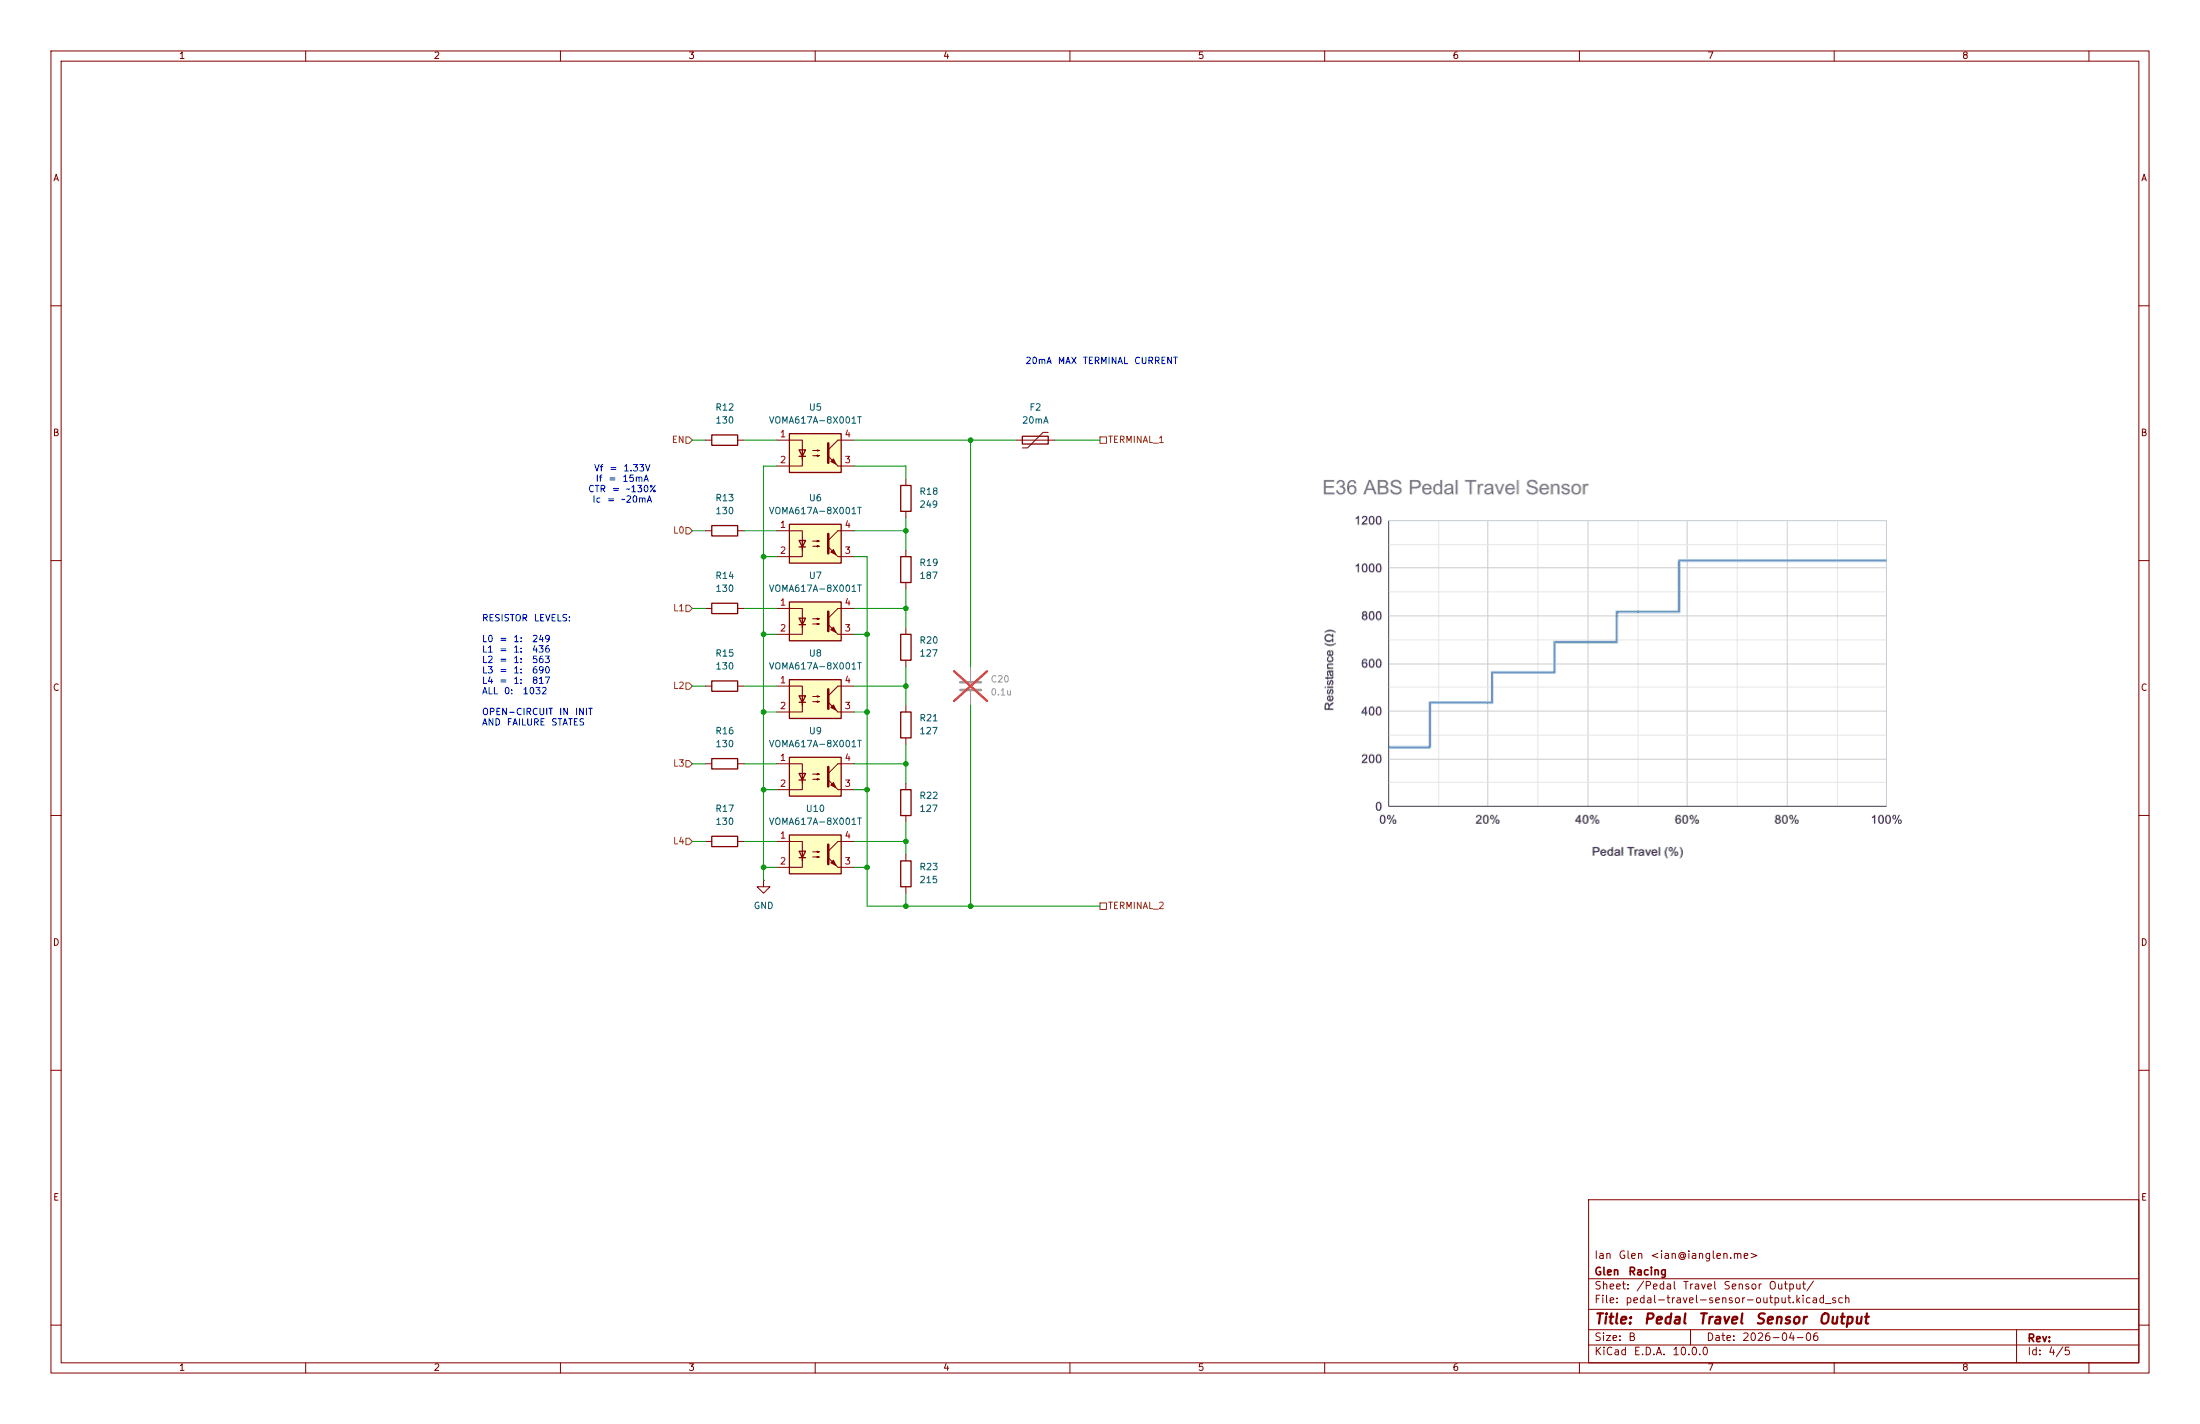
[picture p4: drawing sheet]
(kicad_sch
 (version 20260306)
 (generator "eeschema")
 (generator_version "10.0")
 (paper "B")
 (title_block
  (title "Pedal Travel Sensor Output")
  (date "2026-04-06")
  (company "Glen Racing")
  (comment 1 "Ian Glen <ian@ianglen.me>"))
 (lib_symbols
  (symbol "symbols:C"
   (pin_numbers (hide yes))
   (pin_names
    (offset 0.254)) (exclude_from_sim no) (in_bom yes) (on_board yes)
   (in_pos_files yes)
   (duplicate_pin_numbers_are_jumpers no)
   (property "Reference" "C" (at 0.635 2.54 0) (show_name no) (do_not_autoplace no) (effects (font (size 1.27 1.27)) (justify left)))
   (property "Value" "C" (at 0.635 -2.54 0) (show_name no) (do_not_autoplace no) (effects (font (size 1.27 1.27)) (justify left)))
   (property "Footprint" "" (at 0.9652 -3.81 0) (show_name no) (do_not_autoplace no) (hide yes) (effects (font (size 1.27 1.27))))
   (property "Datasheet" "" (at 0 0 0) (show_name no) (do_not_autoplace no) (hide yes) (effects (font (size 1.27 1.27))))
   (property "Description" "Unpolarized capacitor" (at 0 0 0) (show_name no) (do_not_autoplace no) (hide yes) (effects (font (size 1.27 1.27))))
   (symbol "C_0_1"
    (polyline (pts (xy -2.032 0.762) (xy 2.032 0.762)) (stroke (width 0.508) (type default)) (fill (type none)))
    (polyline (pts (xy -2.032 -0.762) (xy 2.032 -0.762)) (stroke (width 0.508) (type default)) (fill (type none))))
   (symbol "C_1_1"
    (pin passive line (at 0 3.81 270) (length 2.794) (name "" (effects (font (size 1.27 1.27)))) (number "1" (effects (font (size 1.27 1.27)))))
    (pin passive line (at 0 -3.81 90) (length 2.794) (name "" (effects (font (size 1.27 1.27)))) (number "2" (effects (font (size 1.27 1.27))))))
   (embedded_fonts no))
  (symbol "symbols:GND"
   (power global)
   (pin_numbers (hide yes))
   (pin_names
    (offset 0) (hide yes)) (exclude_from_sim no) (in_bom yes) (on_board yes)
   (in_pos_files yes)
   (duplicate_pin_numbers_are_jumpers no)
   (property "Reference" "#PWR" (at 0 -6.35 0) (show_name no) (do_not_autoplace no) (hide yes) (effects (font (size 1.27 1.27))))
   (property "Value" "GND" (at 0 -3.81 0) (show_name no) (do_not_autoplace no) (effects (font (size 1.27 1.27))))
   (property "Footprint" "" (at 0 0 0) (show_name no) (do_not_autoplace no) (hide yes) (effects (font (size 1.27 1.27))))
   (property "Datasheet" "" (at 0 0 0) (show_name no) (do_not_autoplace no) (hide yes) (effects (font (size 1.27 1.27))))
   (property "Description" "Power symbol creates a global label with name \"GND\" , ground" (at 0 0 0) (show_name no) (do_not_autoplace no) (hide yes) (effects (font (size 1.27 1.27))))
   (symbol "GND_0_1"
    (polyline (pts (xy 0 0) (xy 0 -1.27) (xy 1.27 -1.27) (xy 0 -2.54) (xy -1.27 -1.27) (xy 0 -1.27)) (stroke (width 0) (type default)) (fill (type none))))
   (symbol "GND_1_1"
    (pin power_in line (at 0 0 270) (length 0) (name "" (effects (font (size 1.27 1.27)))) (number "1" (effects (font (size 1.27 1.27))))))
   (embedded_fonts no))
  (symbol "symbols:Optocoupler_DC_PhotoNPN_AKEC" (exclude_from_sim no) (in_bom yes) (on_board yes)
   (in_pos_files yes)
   (duplicate_pin_numbers_are_jumpers no)
   (property "Reference" "U" (at -5.08 5.08 0) (show_name no) (do_not_autoplace no) (effects (font (size 1.27 1.27)) (justify left)))
   (property "Value" "Optocoupler_DC_PhotoNPN_AKEC" (at 0 5.08 0) (show_name no) (do_not_autoplace no) (effects (font (size 1.27 1.27)) (justify left)))
   (property "Footprint" "" (at -5.08 -5.08 0) (show_name no) (do_not_autoplace no) (hide yes) (effects (font (size 1.27 1.27)
    (italic yes)) (justify left)))
   (property "Datasheet" "" (at 0 0 0) (show_name no) (do_not_autoplace no) (hide yes) (effects (font (size 1.27 1.27)) (justify left)))
   (property "Description" "Generic DC optocoupler with NPN phototransistor output, pins order: anode/cathode/emitter/collector" (at 0 0 0) (show_name no) (do_not_autoplace no) (hide yes) (effects (font (size 1.27 1.27))))
   (symbol "Optocoupler_DC_PhotoNPN_AKEC_0_1"
    (rectangle (start -5.08 3.81) (end 5.08 -3.81) (stroke (width 0.254) (type default)) (fill (type background)))
    (polyline (pts (xy -5.08 2.54) (xy -2.54 2.54) (xy -2.54 -1.27) (xy -2.54 0.635)) (stroke (width 0) (type default)) (fill (type none)))
    (polyline (pts (xy -3.175 -0.635) (xy -1.905 -0.635)) (stroke (width 0.254) (type default)) (fill (type none)))
    (polyline (pts (xy -2.54 -0.635) (xy -2.54 -2.54) (xy -5.08 -2.54)) (stroke (width 0) (type default)) (fill (type none)))
    (polyline (pts (xy -2.54 -0.635) (xy -3.175 0.635) (xy -1.905 0.635) (xy -2.54 -0.635)) (stroke (width 0.254) (type default)) (fill (type none)))
    (polyline (pts (xy -0.508 0.508) (xy 0.762 0.508) (xy 0.381 0.381) (xy 0.381 0.635) (xy 0.762 0.508)) (stroke (width 0) (type default)) (fill (type none)))
    (polyline (pts (xy -0.508 -0.508) (xy 0.762 -0.508) (xy 0.381 -0.635) (xy 0.381 -0.381) (xy 0.762 -0.508)) (stroke (width 0) (type default)) (fill (type none)))
    (polyline (pts (xy 2.54 1.905) (xy 2.54 -1.905)) (stroke (width 0.508) (type default)) (fill (type none)))
    (polyline (pts (xy 2.54 0.635) (xy 4.445 2.54)) (stroke (width 0) (type default)) (fill (type none)))
    (polyline (pts (xy 3.048 -1.651) (xy 3.556 -1.143) (xy 4.064 -2.159) (xy 3.048 -1.651)) (stroke (width 0) (type default)) (fill (type outline)))
    (polyline (pts (xy 4.445 2.54) (xy 5.08 2.54)) (stroke (width 0) (type default)) (fill (type none)))
    (polyline (pts (xy 4.445 -2.54) (xy 2.54 -0.635)) (stroke (width 0) (type default)) (fill (type outline)))
    (polyline (pts (xy 4.445 -2.54) (xy 5.08 -2.54)) (stroke (width 0) (type default)) (fill (type none))))
   (symbol "Optocoupler_DC_PhotoNPN_AKEC_1_1"
    (pin passive line (at -7.62 2.54 0) (length 2.54) (name "" (effects (font (size 1.27 1.27)))) (number "1" (effects (font (size 1.27 1.27)))))
    (pin passive line (at -7.62 -2.54 0) (length 2.54) (name "" (effects (font (size 1.27 1.27)))) (number "2" (effects (font (size 1.27 1.27)))))
    (pin passive line (at 7.62 -2.54 180) (length 2.54) (name "" (effects (font (size 1.27 1.27)))) (number "3" (effects (font (size 1.27 1.27)))))
    (pin passive line (at 7.62 2.54 180) (length 2.54) (name "" (effects (font (size 1.27 1.27)))) (number "4" (effects (font (size 1.27 1.27))))))
   (embedded_fonts no))
  (symbol "symbols:Polyfuse"
   (pin_numbers (hide yes))
   (pin_names
    (offset 0)) (exclude_from_sim no) (in_bom yes) (on_board yes)
   (in_pos_files yes)
   (duplicate_pin_numbers_are_jumpers no)
   (property "Reference" "F" (at -2.54 0 90) (show_name no) (do_not_autoplace no) (effects (font (size 1.27 1.27))))
   (property "Value" "Polyfuse" (at 2.54 0 90) (show_name no) (do_not_autoplace no) (effects (font (size 1.27 1.27))))
   (property "Footprint" "" (at 1.27 -5.08 0) (show_name no) (do_not_autoplace no) (hide yes) (effects (font (size 1.27 1.27)) (justify left)))
   (property "Datasheet" "" (at 0 0 0) (show_name no) (do_not_autoplace no) (hide yes) (effects (font (size 1.27 1.27))))
   (property "Description" "Resettable fuse, polymeric positive temperature coefficient" (at 0 0 0) (show_name no) (do_not_autoplace no) (hide yes) (effects (font (size 1.27 1.27))))
   (symbol "Polyfuse_0_1"
    (polyline (pts (xy -1.524 2.54) (xy -1.524 1.524) (xy 1.524 -1.524) (xy 1.524 -2.54)) (stroke (width 0) (type default)) (fill (type none)))
    (rectangle (start -0.762 2.54) (end 0.762 -2.54) (stroke (width 0.254) (type default)) (fill (type none)))
    (polyline (pts (xy 0 2.54) (xy 0 -2.54)) (stroke (width 0) (type default)) (fill (type none))))
   (symbol "Polyfuse_1_1"
    (pin passive line (at 0 3.81 270) (length 1.27) (name "" (effects (font (size 1.27 1.27)))) (number "1" (effects (font (size 1.27 1.27)))))
    (pin passive line (at 0 -3.81 90) (length 1.27) (name "" (effects (font (size 1.27 1.27)))) (number "2" (effects (font (size 1.27 1.27))))))
   (embedded_fonts no))
  (symbol "symbols:R"
   (pin_numbers (hide yes))
   (pin_names
    (offset 0)) (exclude_from_sim no) (in_bom yes) (on_board yes)
   (in_pos_files yes)
   (duplicate_pin_numbers_are_jumpers no)
   (property "Reference" "R" (at 2.032 0 90) (show_name no) (do_not_autoplace no) (effects (font (size 1.27 1.27))))
   (property "Value" "R" (at 0 0 90) (show_name no) (do_not_autoplace no) (effects (font (size 1.27 1.27))))
   (property "Footprint" "" (at -1.778 0 90) (show_name no) (do_not_autoplace no) (hide yes) (effects (font (size 1.27 1.27))))
   (property "Datasheet" "" (at 0 0 0) (show_name no) (do_not_autoplace no) (hide yes) (effects (font (size 1.27 1.27))))
   (property "Description" "Resistor" (at 0 0 0) (show_name no) (do_not_autoplace no) (hide yes) (effects (font (size 1.27 1.27))))
   (symbol "R_0_1"
    (rectangle (start -1.016 -2.54) (end 1.016 2.54) (stroke (width 0.254) (type default)) (fill (type none))))
   (symbol "R_1_1"
    (pin passive line (at 0 3.81 270) (length 1.27) (name "" (effects (font (size 1.27 1.27)))) (number "1" (effects (font (size 1.27 1.27)))))
    (pin passive line (at 0 -3.81 90) (length 1.27) (name "" (effects (font (size 1.27 1.27)))) (number "2" (effects (font (size 1.27 1.27))))))
   (embedded_fonts no)))
 (text "20mA MAX TERMINAL CURRENT"
  (exclude_from_sim no)
  (at 215.9 71.12 0)
  (effects (font (size 1.27 1.27))))
 (text "Vf = 1.33V\nIf = 15mA\nCTR = ~130%\nIc = ~20mA"
  (exclude_from_sim no)
  (at 121.92 95.25 0)
  (effects (font (size 1.27 1.27))))
 (text "RESISTOR LEVELS:\n\nL0 = 1:  249\nL1 = 1:  436\nL2 = 1:  563\nL3 = 1:  690\nL4 = 1:  817\nALL 0:  1032\n\nOPEN-CIRCUIT IN INIT\nAND FAILURE STATES"
  (exclude_from_sim no)
  (at 94.488 131.826 0)
  (effects (font (size 1.27 1.27)) (justify left)))
 (junction
  (at 170.18 124.46)
  (diameter 0)
  (color 0 0 0 0))
 (junction
  (at 170.18 139.7)
  (diameter 0)
  (color 0 0 0 0))
 (junction
  (at 177.8 165.1)
  (diameter 0)
  (color 0 0 0 0))
 (junction
  (at 190.5 177.8)
  (diameter 0)
  (color 0 0 0 0))
 (junction
  (at 149.86 139.7)
  (diameter 0)
  (color 0 0 0 0))
 (junction
  (at 177.8 104.14)
  (diameter 0)
  (color 0 0 0 0))
 (junction
  (at 149.86 124.46)
  (diameter 0)
  (color 0 0 0 0))
 (junction
  (at 149.86 109.22)
  (diameter 0)
  (color 0 0 0 0))
 (junction
  (at 177.8 134.62)
  (diameter 0)
  (color 0 0 0 0))
 (junction
  (at 177.8 177.8)
  (diameter 0)
  (color 0 0 0 0))
 (junction
  (at 190.5 86.36)
  (diameter 0)
  (color 0 0 0 0))
 (junction
  (at 170.18 154.94)
  (diameter 0)
  (color 0 0 0 0))
 (junction
  (at 149.86 154.94)
  (diameter 0)
  (color 0 0 0 0))
 (junction
  (at 170.18 170.18)
  (diameter 0)
  (color 0 0 0 0))
 (junction
  (at 149.86 170.18)
  (diameter 0)
  (color 0 0 0 0))
 (junction
  (at 177.8 149.86)
  (diameter 0)
  (color 0 0 0 0))
 (junction
  (at 177.8 119.38)
  (diameter 0)
  (color 0 0 0 0))
 (wire
  (pts (xy 177.8 134.62) (xy 177.8 138.43))
  (stroke (width 0) (type default)))
 (wire
  (pts (xy 177.8 165.1) (xy 177.8 167.64))
  (stroke (width 0) (type default)))
 (wire
  (pts (xy 149.86 109.22) (xy 149.86 124.46))
  (stroke (width 0) (type default)))
 (wire
  (pts (xy 170.18 109.22) (xy 170.18 124.46))
  (stroke (width 0) (type default)))
 (wire
  (pts (xy 167.64 149.86) (xy 177.8 149.86))
  (stroke (width 0) (type default)))
 (wire
  (pts (xy 135.89 119.38) (xy 138.43 119.38))
  (stroke (width 0) (type default)))
 (wire
  (pts (xy 149.86 170.18) (xy 149.86 172.72))
  (stroke (width 0) (type default)))
 (wire
  (pts (xy 149.86 124.46) (xy 152.4 124.46))
  (stroke (width 0) (type default)))
 (wire
  (pts (xy 167.64 124.46) (xy 170.18 124.46))
  (stroke (width 0) (type default)))
 (wire
  (pts (xy 170.18 139.7) (xy 170.18 154.94))
  (stroke (width 0) (type default)))
 (wire
  (pts (xy 177.8 115.57) (xy 177.8 119.38))
  (stroke (width 0) (type default)))
 (wire
  (pts (xy 207.01 86.36) (xy 215.9 86.36))
  (stroke (width 0) (type default)))
 (wire
  (pts (xy 135.89 149.86) (xy 138.43 149.86))
  (stroke (width 0) (type default)))
 (wire
  (pts (xy 146.05 134.62) (xy 152.4 134.62))
  (stroke (width 0) (type default)))
 (wire
  (pts (xy 149.86 154.94) (xy 152.4 154.94))
  (stroke (width 0) (type default)))
 (wire
  (pts (xy 149.86 91.44) (xy 152.4 91.44))
  (stroke (width 0) (type default)))
 (wire
  (pts (xy 190.5 86.36) (xy 199.39 86.36))
  (stroke (width 0) (type default)))
 (wire
  (pts (xy 190.5 177.8) (xy 215.9 177.8))
  (stroke (width 0) (type default)))
 (wire
  (pts (xy 149.86 154.94) (xy 149.86 170.18))
  (stroke (width 0) (type default)))
 (wire
  (pts (xy 190.5 177.8) (xy 177.8 177.8))
  (stroke (width 0) (type default)))
 (wire
  (pts (xy 177.8 161.29) (xy 177.8 165.1))
  (stroke (width 0) (type default)))
 (wire
  (pts (xy 167.64 104.14) (xy 177.8 104.14))
  (stroke (width 0) (type default)))
 (wire
  (pts (xy 177.8 177.8) (xy 170.18 177.8))
  (stroke (width 0) (type default)))
 (wire
  (pts (xy 146.05 119.38) (xy 152.4 119.38))
  (stroke (width 0) (type default)))
 (wire
  (pts (xy 170.18 154.94) (xy 170.18 170.18))
  (stroke (width 0) (type default)))
 (wire
  (pts (xy 167.64 170.18) (xy 170.18 170.18))
  (stroke (width 0) (type default)))
 (wire
  (pts (xy 167.64 86.36) (xy 190.5 86.36))
  (stroke (width 0) (type default)))
 (wire
  (pts (xy 135.89 86.36) (xy 138.43 86.36))
  (stroke (width 0) (type default)))
 (wire
  (pts (xy 146.05 149.86) (xy 152.4 149.86))
  (stroke (width 0) (type default)))
 (wire
  (pts (xy 177.8 104.14) (xy 177.8 107.95))
  (stroke (width 0) (type default)))
 (wire
  (pts (xy 167.64 165.1) (xy 177.8 165.1))
  (stroke (width 0) (type default)))
 (wire
  (pts (xy 190.5 86.36) (xy 190.5 130.81))
  (stroke (width 0) (type default)))
 (wire
  (pts (xy 146.05 86.36) (xy 152.4 86.36))
  (stroke (width 0) (type default)))
 (wire
  (pts (xy 177.8 91.44) (xy 167.64 91.44))
  (stroke (width 0) (type default)))
 (wire
  (pts (xy 177.8 177.8) (xy 177.8 175.26))
  (stroke (width 0) (type default)))
 (wire
  (pts (xy 170.18 170.18) (xy 170.18 177.8))
  (stroke (width 0) (type default)))
 (wire
  (pts (xy 149.86 170.18) (xy 152.4 170.18))
  (stroke (width 0) (type default)))
 (wire
  (pts (xy 167.64 134.62) (xy 177.8 134.62))
  (stroke (width 0) (type default)))
 (wire
  (pts (xy 149.86 139.7) (xy 152.4 139.7))
  (stroke (width 0) (type default)))
 (wire
  (pts (xy 177.8 101.6) (xy 177.8 104.14))
  (stroke (width 0) (type default)))
 (wire
  (pts (xy 146.05 165.1) (xy 152.4 165.1))
  (stroke (width 0) (type default)))
 (wire
  (pts (xy 146.05 104.14) (xy 152.4 104.14))
  (stroke (width 0) (type default)))
 (wire
  (pts (xy 177.8 91.44) (xy 177.8 93.98))
  (stroke (width 0) (type default)))
 (wire
  (pts (xy 177.8 130.81) (xy 177.8 134.62))
  (stroke (width 0) (type default)))
 (wire
  (pts (xy 190.5 138.43) (xy 190.5 177.8))
  (stroke (width 0) (type default)))
 (wire
  (pts (xy 135.89 165.1) (xy 138.43 165.1))
  (stroke (width 0) (type default)))
 (wire
  (pts (xy 149.86 109.22) (xy 152.4 109.22))
  (stroke (width 0) (type default)))
 (wire
  (pts (xy 149.86 91.44) (xy 149.86 109.22))
  (stroke (width 0) (type default)))
 (wire
  (pts (xy 177.8 149.86) (xy 177.8 153.67))
  (stroke (width 0) (type default)))
 (wire
  (pts (xy 167.64 139.7) (xy 170.18 139.7))
  (stroke (width 0) (type default)))
 (wire
  (pts (xy 149.86 139.7) (xy 149.86 154.94))
  (stroke (width 0) (type default)))
 (wire
  (pts (xy 167.64 154.94) (xy 170.18 154.94))
  (stroke (width 0) (type default)))
 (wire
  (pts (xy 167.64 109.22) (xy 170.18 109.22))
  (stroke (width 0) (type default)))
 (wire
  (pts (xy 135.89 134.62) (xy 138.43 134.62))
  (stroke (width 0) (type default)))
 (wire
  (pts (xy 167.64 119.38) (xy 177.8 119.38))
  (stroke (width 0) (type default)))
 (wire
  (pts (xy 170.18 124.46) (xy 170.18 139.7))
  (stroke (width 0) (type default)))
 (wire
  (pts (xy 135.89 104.14) (xy 138.43 104.14))
  (stroke (width 0) (type default)))
 (wire
  (pts (xy 177.8 146.05) (xy 177.8 149.86))
  (stroke (width 0) (type default)))
 (wire
  (pts (xy 149.86 124.46) (xy 149.86 139.7))
  (stroke (width 0) (type default)))
 (wire
  (pts (xy 177.8 119.38) (xy 177.8 123.19))
  (stroke (width 0) (type default)))
 (image
  (at 314.96 130.81)
  (scale 0.726439)
  (data))
 (hierarchical_label "EN"
  (shape input)
  (at 135.89 86.36 180)
  (effects (font (size 1.27 1.27)) (justify right)))
 (hierarchical_label "L3"
  (shape input)
  (at 135.89 149.86 180)
  (effects (font (size 1.27 1.27)) (justify right)))
 (hierarchical_label "L0"
  (shape input)
  (at 135.89 104.14 180)
  (effects (font (size 1.27 1.27)) (justify right)))
 (hierarchical_label "TERMINAL_1"
  (shape passive)
  (at 215.9 86.36 0)
  (effects (font (size 1.27 1.27)) (justify left)))
 (hierarchical_label "TERMINAL_2"
  (shape passive)
  (at 215.9 177.8 0)
  (effects (font (size 1.27 1.27)) (justify left)))
 (hierarchical_label "L2"
  (shape input)
  (at 135.89 134.62 180)
  (effects (font (size 1.27 1.27)) (justify right)))
 (hierarchical_label "L4"
  (shape input)
  (at 135.89 165.1 180)
  (effects (font (size 1.27 1.27)) (justify right)))
 (hierarchical_label "L1"
  (shape input)
  (at 135.89 119.38 180)
  (effects (font (size 1.27 1.27)) (justify right)))
 (symbol
  (lib_id "symbols:Optocoupler_DC_PhotoNPN_AKEC")
  (at 160.02 88.9 0)
  (unit 1)
  (body_style 1)
  (exclude_from_sim no)
  (in_bom yes)
  (on_board yes)
  (in_pos_files yes)
  (dnp no)
  (fields_autoplaced yes)
  (property "Reference" "U5" (at 160.02 80.01 0) (show_name no) (do_not_autoplace no) (effects (font (size 1.27 1.27))))
  (property "Value" "VOMA617A-8X001T" (at 160.02 82.55 0) (show_name no) (do_not_autoplace no) (effects (font (size 1.27 1.27))))
  (property "Footprint" "bmw-e36-abs-adapter:SOP-4_4.4x4.6mm_P2.54mm" (at 154.94 93.98 0) (hide yes) (show_name no) (do_not_autoplace no) (effects (font (size 1.27 1.27)
    (italic yes)) (justify left)))
  (property "Datasheet" "https://www.vishay.com/docs/84433/voma617a.pdf" (at 160.02 88.9 0) (hide yes) (show_name no) (do_not_autoplace no) (effects (font (size 1.27 1.27)) (justify left)))
  (property "Description" "Generic DC optocoupler with NPN phototransistor output, pins order: anode/cathode/emitter/collector" (at 160.02 88.9 0) (hide yes) (show_name no) (do_not_autoplace no) (effects (font (size 1.27 1.27))))
  (property "Manufacturer" "Vishay" (at 160.02 88.9 0) (hide yes) (show_name no) (do_not_autoplace no) (effects (font (size 1.27 1.27))))
  (property "Part Number" "VOMA617A-8X001T" (at 160.02 88.9 0) (hide yes) (show_name no) (do_not_autoplace no) (effects (font (size 1.27 1.27))))
  (pin "3")
  (pin "4")
  (pin "1")
  (pin "2"))
 (symbol
  (lib_id "symbols:Polyfuse")
  (at 203.2 86.36 90)
  (unit 1)
  (body_style 1)
  (exclude_from_sim no)
  (in_bom yes)
  (on_board yes)
  (in_pos_files yes)
  (dnp no)
  (fields_autoplaced yes)
  (property "Reference" "F2" (at 203.2 80.01 90) (show_name no) (do_not_autoplace no) (effects (font (size 1.27 1.27))))
  (property "Value" "20mA" (at 203.2 82.55 90) (show_name no) (do_not_autoplace no) (effects (font (size 1.27 1.27))))
  (property "Footprint" "Fuse:Fuse_0603_1608Metric" (at 208.28 85.09 0) (hide yes) (show_name no) (do_not_autoplace no) (effects (font (size 1.27 1.27)) (justify left)))
  (property "Datasheet" "https://www.belfuse.com/media/datasheets/products/circuit-protection/ds-cp-0zcm-series.pdf" (at 203.2 86.36 0) (hide yes) (show_name no) (do_not_autoplace no) (effects (font (size 1.27 1.27))))
  (property "Description" "Resettable fuse, polymeric positive temperature coefficient" (at 203.2 86.36 0) (hide yes) (show_name no) (do_not_autoplace no) (effects (font (size 1.27 1.27))))
  (property "Manufacturer" "Bel Fuse" (at 203.2 86.36 90) (hide yes) (show_name no) (do_not_autoplace no) (effects (font (size 1.27 1.27))))
  (property "Part Number" "0ZCM0002FF2G" (at 203.2 86.36 90) (hide yes) (show_name no) (do_not_autoplace no) (effects (font (size 1.27 1.27))))
  (pin "1")
  (pin "2"))
 (symbol
  (lib_id "symbols:GND")
  (at 149.86 172.72 0)
  (unit 1)
  (body_style 1)
  (exclude_from_sim no)
  (in_bom yes)
  (on_board yes)
  (in_pos_files yes)
  (dnp no)
  (fields_autoplaced yes)
  (property "Reference" "#PWR038" (at 149.86 179.07 0) (hide yes) (show_name no) (do_not_autoplace no) (effects (font (size 1.27 1.27))))
  (property "Value" "GND" (at 149.86 177.8 0) (show_name no) (do_not_autoplace no) (effects (font (size 1.27 1.27))))
  (property "Footprint" "" (at 149.86 172.72 0) (hide yes) (show_name no) (do_not_autoplace no) (effects (font (size 1.27 1.27))))
  (property "Datasheet" "" (at 149.86 172.72 0) (hide yes) (show_name no) (do_not_autoplace no) (effects (font (size 1.27 1.27))))
  (property "Description" "Power symbol creates a global label with name \"GND\" , ground" (at 149.86 172.72 0) (hide yes) (show_name no) (do_not_autoplace no) (effects (font (size 1.27 1.27))))
  (pin "1"))
 (symbol
  (lib_id "symbols:R")
  (at 177.8 171.45 0)
  (unit 1)
  (body_style 1)
  (exclude_from_sim no)
  (in_bom yes)
  (on_board yes)
  (in_pos_files yes)
  (dnp no)
  (fields_autoplaced yes)
  (property "Reference" "R23" (at 180.34 170.1799 0) (show_name no) (do_not_autoplace no) (effects (font (size 1.27 1.27)) (justify left)))
  (property "Value" "215" (at 180.34 172.7199 0) (show_name no) (do_not_autoplace no) (effects (font (size 1.27 1.27)) (justify left)))
  (property "Footprint" "Resistor_SMD:R_0603_1608Metric" (at 176.022 171.45 90) (hide yes) (show_name no) (do_not_autoplace no) (effects (font (size 1.27 1.27))))
  (property "Datasheet" "" (at 177.8 171.45 0) (hide yes) (show_name no) (do_not_autoplace no) (effects (font (size 1.27 1.27))))
  (property "Description" "Resistor" (at 177.8 171.45 0) (hide yes) (show_name no) (do_not_autoplace no) (effects (font (size 1.27 1.27))))
  (property "Manufacturer" "Panasonic" (at 177.8 171.45 0) (hide yes) (show_name no) (do_not_autoplace no) (effects (font (size 1.27 1.27))))
  (property "Part Number" "ERJ-3EKF2150V" (at 177.8 171.45 0) (hide yes) (show_name no) (do_not_autoplace no) (effects (font (size 1.27 1.27))))
  (pin "2")
  (pin "1"))
 (symbol
  (lib_id "symbols:R")
  (at 177.8 111.76 0)
  (unit 1)
  (body_style 1)
  (exclude_from_sim no)
  (in_bom yes)
  (on_board yes)
  (in_pos_files yes)
  (dnp no)
  (fields_autoplaced yes)
  (property "Reference" "R19" (at 180.34 110.4899 0) (show_name no) (do_not_autoplace no) (effects (font (size 1.27 1.27)) (justify left)))
  (property "Value" "187" (at 180.34 113.0299 0) (show_name no) (do_not_autoplace no) (effects (font (size 1.27 1.27)) (justify left)))
  (property "Footprint" "Resistor_SMD:R_0603_1608Metric" (at 176.022 111.76 90) (hide yes) (show_name no) (do_not_autoplace no) (effects (font (size 1.27 1.27))))
  (property "Datasheet" "" (at 177.8 111.76 0) (hide yes) (show_name no) (do_not_autoplace no) (effects (font (size 1.27 1.27))))
  (property "Description" "Resistor" (at 177.8 111.76 0) (hide yes) (show_name no) (do_not_autoplace no) (effects (font (size 1.27 1.27))))
  (property "Manufacturer" "Panasonic" (at 177.8 111.76 0) (hide yes) (show_name no) (do_not_autoplace no) (effects (font (size 1.27 1.27))))
  (property "Part Number" "ERJ-3EKF1870V" (at 177.8 111.76 0) (hide yes) (show_name no) (do_not_autoplace no) (effects (font (size 1.27 1.27))))
  (pin "2")
  (pin "1"))
 (symbol
  (lib_id "symbols:R")
  (at 142.24 104.14 90)
  (unit 1)
  (body_style 1)
  (exclude_from_sim no)
  (in_bom yes)
  (on_board yes)
  (in_pos_files yes)
  (dnp no)
  (fields_autoplaced yes)
  (property "Reference" "R13" (at 142.24 97.79 90) (show_name no) (do_not_autoplace no) (effects (font (size 1.27 1.27))))
  (property "Value" "130" (at 142.24 100.33 90) (show_name no) (do_not_autoplace no) (effects (font (size 1.27 1.27))))
  (property "Footprint" "Resistor_SMD:R_0603_1608Metric" (at 142.24 105.918 90) (hide yes) (show_name no) (do_not_autoplace no) (effects (font (size 1.27 1.27))))
  (property "Datasheet" "" (at 142.24 104.14 0) (hide yes) (show_name no) (do_not_autoplace no) (effects (font (size 1.27 1.27))))
  (property "Description" "Resistor" (at 142.24 104.14 0) (hide yes) (show_name no) (do_not_autoplace no) (effects (font (size 1.27 1.27))))
  (property "Manufacturer" "Panasonic" (at 142.24 104.14 90) (hide yes) (show_name no) (do_not_autoplace no) (effects (font (size 1.27 1.27))))
  (property "Part Number" "ERJ-3EKF1300V" (at 142.24 104.14 90) (hide yes) (show_name no) (do_not_autoplace no) (effects (font (size 1.27 1.27))))
  (pin "1")
  (pin "2"))
 (symbol
  (lib_id "symbols:R")
  (at 177.8 127 0)
  (unit 1)
  (body_style 1)
  (exclude_from_sim no)
  (in_bom yes)
  (on_board yes)
  (in_pos_files yes)
  (dnp no)
  (fields_autoplaced yes)
  (property "Reference" "R20" (at 180.34 125.7299 0) (show_name no) (do_not_autoplace no) (effects (font (size 1.27 1.27)) (justify left)))
  (property "Value" "127" (at 180.34 128.2699 0) (show_name no) (do_not_autoplace no) (effects (font (size 1.27 1.27)) (justify left)))
  (property "Footprint" "Resistor_SMD:R_0603_1608Metric" (at 176.022 127 90) (hide yes) (show_name no) (do_not_autoplace no) (effects (font (size 1.27 1.27))))
  (property "Datasheet" "" (at 177.8 127 0) (hide yes) (show_name no) (do_not_autoplace no) (effects (font (size 1.27 1.27))))
  (property "Description" "Resistor" (at 177.8 127 0) (hide yes) (show_name no) (do_not_autoplace no) (effects (font (size 1.27 1.27))))
  (property "Manufacturer" "Panasonic" (at 177.8 127 0) (hide yes) (show_name no) (do_not_autoplace no) (effects (font (size 1.27 1.27))))
  (property "Part Number" "ERJ-3EKF1270V" (at 177.8 127 0) (hide yes) (show_name no) (do_not_autoplace no) (effects (font (size 1.27 1.27))))
  (pin "2")
  (pin "1"))
 (symbol
  (lib_id "symbols:R")
  (at 177.8 142.24 0)
  (unit 1)
  (body_style 1)
  (exclude_from_sim no)
  (in_bom yes)
  (on_board yes)
  (in_pos_files yes)
  (dnp no)
  (fields_autoplaced yes)
  (property "Reference" "R21" (at 180.34 140.9699 0) (show_name no) (do_not_autoplace no) (effects (font (size 1.27 1.27)) (justify left)))
  (property "Value" "127" (at 180.34 143.5099 0) (show_name no) (do_not_autoplace no) (effects (font (size 1.27 1.27)) (justify left)))
  (property "Footprint" "Resistor_SMD:R_0603_1608Metric" (at 176.022 142.24 90) (hide yes) (show_name no) (do_not_autoplace no) (effects (font (size 1.27 1.27))))
  (property "Datasheet" "" (at 177.8 142.24 0) (hide yes) (show_name no) (do_not_autoplace no) (effects (font (size 1.27 1.27))))
  (property "Description" "Resistor" (at 177.8 142.24 0) (hide yes) (show_name no) (do_not_autoplace no) (effects (font (size 1.27 1.27))))
  (property "Manufacturer" "Panasonic" (at 177.8 142.24 0) (hide yes) (show_name no) (do_not_autoplace no) (effects (font (size 1.27 1.27))))
  (property "Part Number" "ERJ-3EKF1270V" (at 177.8 142.24 0) (hide yes) (show_name no) (do_not_autoplace no) (effects (font (size 1.27 1.27))))
  (pin "2")
  (pin "1"))
 (symbol
  (lib_id "symbols:Optocoupler_DC_PhotoNPN_AKEC")
  (at 160.02 167.64 0)
  (unit 1)
  (body_style 1)
  (exclude_from_sim no)
  (in_bom yes)
  (on_board yes)
  (in_pos_files yes)
  (dnp no)
  (fields_autoplaced yes)
  (property "Reference" "U10" (at 160.02 158.75 0) (show_name no) (do_not_autoplace no) (effects (font (size 1.27 1.27))))
  (property "Value" "VOMA617A-8X001T" (at 160.02 161.29 0) (show_name no) (do_not_autoplace no) (effects (font (size 1.27 1.27))))
  (property "Footprint" "bmw-e36-abs-adapter:SOP-4_4.4x4.6mm_P2.54mm" (at 154.94 172.72 0) (hide yes) (show_name no) (do_not_autoplace no) (effects (font (size 1.27 1.27)
    (italic yes)) (justify left)))
  (property "Datasheet" "https://www.vishay.com/docs/84433/voma617a.pdf" (at 160.02 167.64 0) (hide yes) (show_name no) (do_not_autoplace no) (effects (font (size 1.27 1.27)) (justify left)))
  (property "Description" "Generic DC optocoupler with NPN phototransistor output, pins order: anode/cathode/emitter/collector" (at 160.02 167.64 0) (hide yes) (show_name no) (do_not_autoplace no) (effects (font (size 1.27 1.27))))
  (property "Manufacturer" "Vishay" (at 160.02 167.64 0) (hide yes) (show_name no) (do_not_autoplace no) (effects (font (size 1.27 1.27))))
  (property "Part Number" "VOMA617A-8X001T" (at 160.02 167.64 0) (hide yes) (show_name no) (do_not_autoplace no) (effects (font (size 1.27 1.27))))
  (pin "3")
  (pin "4")
  (pin "1")
  (pin "2"))
 (symbol
  (lib_id "symbols:Optocoupler_DC_PhotoNPN_AKEC")
  (at 160.02 121.92 0)
  (unit 1)
  (body_style 1)
  (exclude_from_sim no)
  (in_bom yes)
  (on_board yes)
  (in_pos_files yes)
  (dnp no)
  (fields_autoplaced yes)
  (property "Reference" "U7" (at 160.02 113.03 0) (show_name no) (do_not_autoplace no) (effects (font (size 1.27 1.27))))
  (property "Value" "VOMA617A-8X001T" (at 160.02 115.57 0) (show_name no) (do_not_autoplace no) (effects (font (size 1.27 1.27))))
  (property "Footprint" "bmw-e36-abs-adapter:SOP-4_4.4x4.6mm_P2.54mm" (at 154.94 127 0) (hide yes) (show_name no) (do_not_autoplace no) (effects (font (size 1.27 1.27)
    (italic yes)) (justify left)))
  (property "Datasheet" "https://www.vishay.com/docs/84433/voma617a.pdf" (at 160.02 121.92 0) (hide yes) (show_name no) (do_not_autoplace no) (effects (font (size 1.27 1.27)) (justify left)))
  (property "Description" "Generic DC optocoupler with NPN phototransistor output, pins order: anode/cathode/emitter/collector" (at 160.02 121.92 0) (hide yes) (show_name no) (do_not_autoplace no) (effects (font (size 1.27 1.27))))
  (property "Manufacturer" "Vishay" (at 160.02 121.92 0) (hide yes) (show_name no) (do_not_autoplace no) (effects (font (size 1.27 1.27))))
  (property "Part Number" "VOMA617A-8X001T" (at 160.02 121.92 0) (hide yes) (show_name no) (do_not_autoplace no) (effects (font (size 1.27 1.27))))
  (pin "3")
  (pin "4")
  (pin "1")
  (pin "2"))
 (symbol
  (lib_id "symbols:Optocoupler_DC_PhotoNPN_AKEC")
  (at 160.02 152.4 0)
  (unit 1)
  (body_style 1)
  (exclude_from_sim no)
  (in_bom yes)
  (on_board yes)
  (in_pos_files yes)
  (dnp no)
  (fields_autoplaced yes)
  (property "Reference" "U9" (at 160.02 143.51 0) (show_name no) (do_not_autoplace no) (effects (font (size 1.27 1.27))))
  (property "Value" "VOMA617A-8X001T" (at 160.02 146.05 0) (show_name no) (do_not_autoplace no) (effects (font (size 1.27 1.27))))
  (property "Footprint" "bmw-e36-abs-adapter:SOP-4_4.4x4.6mm_P2.54mm" (at 154.94 157.48 0) (hide yes) (show_name no) (do_not_autoplace no) (effects (font (size 1.27 1.27)
    (italic yes)) (justify left)))
  (property "Datasheet" "https://www.vishay.com/docs/84433/voma617a.pdf" (at 160.02 152.4 0) (hide yes) (show_name no) (do_not_autoplace no) (effects (font (size 1.27 1.27)) (justify left)))
  (property "Description" "Generic DC optocoupler with NPN phototransistor output, pins order: anode/cathode/emitter/collector" (at 160.02 152.4 0) (hide yes) (show_name no) (do_not_autoplace no) (effects (font (size 1.27 1.27))))
  (property "Manufacturer" "Vishay" (at 160.02 152.4 0) (hide yes) (show_name no) (do_not_autoplace no) (effects (font (size 1.27 1.27))))
  (property "Part Number" "VOMA617A-8X001T" (at 160.02 152.4 0) (hide yes) (show_name no) (do_not_autoplace no) (effects (font (size 1.27 1.27))))
  (pin "3")
  (pin "4")
  (pin "1")
  (pin "2"))
 (symbol
  (lib_id "symbols:R")
  (at 177.8 97.79 0)
  (unit 1)
  (body_style 1)
  (exclude_from_sim no)
  (in_bom yes)
  (on_board yes)
  (in_pos_files yes)
  (dnp no)
  (fields_autoplaced yes)
  (property "Reference" "R18" (at 180.34 96.5199 0) (show_name no) (do_not_autoplace no) (effects (font (size 1.27 1.27)) (justify left)))
  (property "Value" "249" (at 180.34 99.0599 0) (show_name no) (do_not_autoplace no) (effects (font (size 1.27 1.27)) (justify left)))
  (property "Footprint" "Resistor_SMD:R_0603_1608Metric" (at 176.022 97.79 90) (hide yes) (show_name no) (do_not_autoplace no) (effects (font (size 1.27 1.27))))
  (property "Datasheet" "" (at 177.8 97.79 0) (hide yes) (show_name no) (do_not_autoplace no) (effects (font (size 1.27 1.27))))
  (property "Description" "Resistor" (at 177.8 97.79 0) (hide yes) (show_name no) (do_not_autoplace no) (effects (font (size 1.27 1.27))))
  (property "Manufacturer" "Panasonic" (at 177.8 97.79 0) (hide yes) (show_name no) (do_not_autoplace no) (effects (font (size 1.27 1.27))))
  (property "Part Number" "ERJ-3EKF2490V" (at 177.8 97.79 0) (hide yes) (show_name no) (do_not_autoplace no) (effects (font (size 1.27 1.27))))
  (pin "1")
  (pin "2"))
 (symbol
  (lib_id "symbols:Optocoupler_DC_PhotoNPN_AKEC")
  (at 160.02 106.68 0)
  (unit 1)
  (body_style 1)
  (exclude_from_sim no)
  (in_bom yes)
  (on_board yes)
  (in_pos_files yes)
  (dnp no)
  (fields_autoplaced yes)
  (property "Reference" "U6" (at 160.02 97.79 0) (show_name no) (do_not_autoplace no) (effects (font (size 1.27 1.27))))
  (property "Value" "VOMA617A-8X001T" (at 160.02 100.33 0) (show_name no) (do_not_autoplace no) (effects (font (size 1.27 1.27))))
  (property "Footprint" "bmw-e36-abs-adapter:SOP-4_4.4x4.6mm_P2.54mm" (at 154.94 111.76 0) (hide yes) (show_name no) (do_not_autoplace no) (effects (font (size 1.27 1.27)
    (italic yes)) (justify left)))
  (property "Datasheet" "https://www.vishay.com/docs/84433/voma617a.pdf" (at 160.02 106.68 0) (hide yes) (show_name no) (do_not_autoplace no) (effects (font (size 1.27 1.27)) (justify left)))
  (property "Description" "Generic DC optocoupler with NPN phototransistor output, pins order: anode/cathode/emitter/collector" (at 160.02 106.68 0) (hide yes) (show_name no) (do_not_autoplace no) (effects (font (size 1.27 1.27))))
  (property "Manufacturer" "Vishay" (at 160.02 106.68 0) (hide yes) (show_name no) (do_not_autoplace no) (effects (font (size 1.27 1.27))))
  (property "Part Number" "VOMA617A-8X001T" (at 160.02 106.68 0) (hide yes) (show_name no) (do_not_autoplace no) (effects (font (size 1.27 1.27))))
  (pin "3")
  (pin "4")
  (pin "1")
  (pin "2"))
 (symbol
  (lib_id "symbols:R")
  (at 142.24 149.86 90)
  (unit 1)
  (body_style 1)
  (exclude_from_sim no)
  (in_bom yes)
  (on_board yes)
  (in_pos_files yes)
  (dnp no)
  (fields_autoplaced yes)
  (property "Reference" "R16" (at 142.24 143.51 90) (show_name no) (do_not_autoplace no) (effects (font (size 1.27 1.27))))
  (property "Value" "130" (at 142.24 146.05 90) (show_name no) (do_not_autoplace no) (effects (font (size 1.27 1.27))))
  (property "Footprint" "Resistor_SMD:R_0603_1608Metric" (at 142.24 151.638 90) (hide yes) (show_name no) (do_not_autoplace no) (effects (font (size 1.27 1.27))))
  (property "Datasheet" "" (at 142.24 149.86 0) (hide yes) (show_name no) (do_not_autoplace no) (effects (font (size 1.27 1.27))))
  (property "Description" "Resistor" (at 142.24 149.86 0) (hide yes) (show_name no) (do_not_autoplace no) (effects (font (size 1.27 1.27))))
  (property "Manufacturer" "Panasonic" (at 142.24 149.86 90) (hide yes) (show_name no) (do_not_autoplace no) (effects (font (size 1.27 1.27))))
  (property "Part Number" "ERJ-3EKF1300V" (at 142.24 149.86 90) (hide yes) (show_name no) (do_not_autoplace no) (effects (font (size 1.27 1.27))))
  (pin "1")
  (pin "2"))
 (symbol
  (lib_id "symbols:Optocoupler_DC_PhotoNPN_AKEC")
  (at 160.02 137.16 0)
  (unit 1)
  (body_style 1)
  (exclude_from_sim no)
  (in_bom yes)
  (on_board yes)
  (in_pos_files yes)
  (dnp no)
  (fields_autoplaced yes)
  (property "Reference" "U8" (at 160.02 128.27 0) (show_name no) (do_not_autoplace no) (effects (font (size 1.27 1.27))))
  (property "Value" "VOMA617A-8X001T" (at 160.02 130.81 0) (show_name no) (do_not_autoplace no) (effects (font (size 1.27 1.27))))
  (property "Footprint" "bmw-e36-abs-adapter:SOP-4_4.4x4.6mm_P2.54mm" (at 154.94 142.24 0) (hide yes) (show_name no) (do_not_autoplace no) (effects (font (size 1.27 1.27)
    (italic yes)) (justify left)))
  (property "Datasheet" "https://www.vishay.com/docs/84433/voma617a.pdf" (at 160.02 137.16 0) (hide yes) (show_name no) (do_not_autoplace no) (effects (font (size 1.27 1.27)) (justify left)))
  (property "Description" "Generic DC optocoupler with NPN phototransistor output, pins order: anode/cathode/emitter/collector" (at 160.02 137.16 0) (hide yes) (show_name no) (do_not_autoplace no) (effects (font (size 1.27 1.27))))
  (property "Manufacturer" "Vishay" (at 160.02 137.16 0) (hide yes) (show_name no) (do_not_autoplace no) (effects (font (size 1.27 1.27))))
  (property "Part Number" "VOMA617A-8X001T" (at 160.02 137.16 0) (hide yes) (show_name no) (do_not_autoplace no) (effects (font (size 1.27 1.27))))
  (pin "3")
  (pin "4")
  (pin "1")
  (pin "2"))
 (symbol
  (lib_id "symbols:R")
  (at 142.24 134.62 90)
  (unit 1)
  (body_style 1)
  (exclude_from_sim no)
  (in_bom yes)
  (on_board yes)
  (in_pos_files yes)
  (dnp no)
  (fields_autoplaced yes)
  (property "Reference" "R15" (at 142.24 128.27 90) (show_name no) (do_not_autoplace no) (effects (font (size 1.27 1.27))))
  (property "Value" "130" (at 142.24 130.81 90) (show_name no) (do_not_autoplace no) (effects (font (size 1.27 1.27))))
  (property "Footprint" "Resistor_SMD:R_0603_1608Metric" (at 142.24 136.398 90) (hide yes) (show_name no) (do_not_autoplace no) (effects (font (size 1.27 1.27))))
  (property "Datasheet" "" (at 142.24 134.62 0) (hide yes) (show_name no) (do_not_autoplace no) (effects (font (size 1.27 1.27))))
  (property "Description" "Resistor" (at 142.24 134.62 0) (hide yes) (show_name no) (do_not_autoplace no) (effects (font (size 1.27 1.27))))
  (property "Manufacturer" "Panasonic" (at 142.24 134.62 90) (hide yes) (show_name no) (do_not_autoplace no) (effects (font (size 1.27 1.27))))
  (property "Part Number" "ERJ-3EKF1300V" (at 142.24 134.62 90) (hide yes) (show_name no) (do_not_autoplace no) (effects (font (size 1.27 1.27))))
  (pin "1")
  (pin "2"))
 (symbol
  (lib_id "symbols:R")
  (at 177.8 157.48 0)
  (unit 1)
  (body_style 1)
  (exclude_from_sim no)
  (in_bom yes)
  (on_board yes)
  (in_pos_files yes)
  (dnp no)
  (fields_autoplaced yes)
  (property "Reference" "R22" (at 180.34 156.2099 0) (show_name no) (do_not_autoplace no) (effects (font (size 1.27 1.27)) (justify left)))
  (property "Value" "127" (at 180.34 158.7499 0) (show_name no) (do_not_autoplace no) (effects (font (size 1.27 1.27)) (justify left)))
  (property "Footprint" "Resistor_SMD:R_0603_1608Metric" (at 176.022 157.48 90) (hide yes) (show_name no) (do_not_autoplace no) (effects (font (size 1.27 1.27))))
  (property "Datasheet" "" (at 177.8 157.48 0) (hide yes) (show_name no) (do_not_autoplace no) (effects (font (size 1.27 1.27))))
  (property "Description" "Resistor" (at 177.8 157.48 0) (hide yes) (show_name no) (do_not_autoplace no) (effects (font (size 1.27 1.27))))
  (property "Manufacturer" "Panasonic" (at 177.8 157.48 0) (hide yes) (show_name no) (do_not_autoplace no) (effects (font (size 1.27 1.27))))
  (property "Part Number" "ERJ-3EKF1270V" (at 177.8 157.48 0) (hide yes) (show_name no) (do_not_autoplace no) (effects (font (size 1.27 1.27))))
  (pin "2")
  (pin "1"))
 (symbol
  (lib_id "symbols:R")
  (at 142.24 119.38 90)
  (unit 1)
  (body_style 1)
  (exclude_from_sim no)
  (in_bom yes)
  (on_board yes)
  (in_pos_files yes)
  (dnp no)
  (fields_autoplaced yes)
  (property "Reference" "R14" (at 142.24 113.03 90) (show_name no) (do_not_autoplace no) (effects (font (size 1.27 1.27))))
  (property "Value" "130" (at 142.24 115.57 90) (show_name no) (do_not_autoplace no) (effects (font (size 1.27 1.27))))
  (property "Footprint" "Resistor_SMD:R_0603_1608Metric" (at 142.24 121.158 90) (hide yes) (show_name no) (do_not_autoplace no) (effects (font (size 1.27 1.27))))
  (property "Datasheet" "" (at 142.24 119.38 0) (hide yes) (show_name no) (do_not_autoplace no) (effects (font (size 1.27 1.27))))
  (property "Description" "Resistor" (at 142.24 119.38 0) (hide yes) (show_name no) (do_not_autoplace no) (effects (font (size 1.27 1.27))))
  (property "Manufacturer" "Panasonic" (at 142.24 119.38 90) (hide yes) (show_name no) (do_not_autoplace no) (effects (font (size 1.27 1.27))))
  (property "Part Number" "ERJ-3EKF1300V" (at 142.24 119.38 90) (hide yes) (show_name no) (do_not_autoplace no) (effects (font (size 1.27 1.27))))
  (pin "1")
  (pin "2"))
 (symbol
  (lib_id "symbols:R")
  (at 142.24 165.1 90)
  (unit 1)
  (body_style 1)
  (exclude_from_sim no)
  (in_bom yes)
  (on_board yes)
  (in_pos_files yes)
  (dnp no)
  (fields_autoplaced yes)
  (property "Reference" "R17" (at 142.24 158.75 90) (show_name no) (do_not_autoplace no) (effects (font (size 1.27 1.27))))
  (property "Value" "130" (at 142.24 161.29 90) (show_name no) (do_not_autoplace no) (effects (font (size 1.27 1.27))))
  (property "Footprint" "Resistor_SMD:R_0603_1608Metric" (at 142.24 166.878 90) (hide yes) (show_name no) (do_not_autoplace no) (effects (font (size 1.27 1.27))))
  (property "Datasheet" "" (at 142.24 165.1 0) (hide yes) (show_name no) (do_not_autoplace no) (effects (font (size 1.27 1.27))))
  (property "Description" "Resistor" (at 142.24 165.1 0) (hide yes) (show_name no) (do_not_autoplace no) (effects (font (size 1.27 1.27))))
  (property "Manufacturer" "Panasonic" (at 142.24 165.1 90) (hide yes) (show_name no) (do_not_autoplace no) (effects (font (size 1.27 1.27))))
  (property "Part Number" "ERJ-3EKF1300V" (at 142.24 165.1 90) (hide yes) (show_name no) (do_not_autoplace no) (effects (font (size 1.27 1.27))))
  (pin "1")
  (pin "2"))
 (symbol
  (lib_id "symbols:C")
  (at 190.5 134.62 0)
  (unit 1)
  (body_style 1)
  (exclude_from_sim no)
  (in_bom no)
  (on_board yes)
  (in_pos_files yes)
  (dnp yes)
  (fields_autoplaced yes)
  (property "Reference" "C20" (at 194.31 133.3499 0) (show_name no) (do_not_autoplace no) (effects (font (size 1.27 1.27)) (justify left)))
  (property "Value" "0.1u" (at 194.31 135.8899 0) (show_name no) (do_not_autoplace no) (effects (font (size 1.27 1.27)) (justify left)))
  (property "Footprint" "Capacitor_SMD:C_0603_1608Metric" (at 191.4652 138.43 0) (hide yes) (show_name no) (do_not_autoplace no) (effects (font (size 1.27 1.27))))
  (property "Datasheet" "" (at 190.5 134.62 0) (hide yes) (show_name no) (do_not_autoplace no) (effects (font (size 1.27 1.27))))
  (property "Description" "Unpolarized capacitor" (at 190.5 134.62 0) (hide yes) (show_name no) (do_not_autoplace no) (effects (font (size 1.27 1.27))))
  (property "Manufacturer" "Murata" (at 190.5 134.62 0) (hide yes) (show_name no) (do_not_autoplace no) (effects (font (size 1.27 1.27))))
  (property "Part Number" "GCJ188R71H104KA12D" (at 190.5 134.62 0) (hide yes) (show_name no) (do_not_autoplace no) (effects (font (size 1.27 1.27))))
  (pin "2")
  (pin "1"))
 (symbol
  (lib_id "symbols:R")
  (at 142.24 86.36 90)
  (unit 1)
  (body_style 1)
  (exclude_from_sim no)
  (in_bom yes)
  (on_board yes)
  (in_pos_files yes)
  (dnp no)
  (fields_autoplaced yes)
  (property "Reference" "R12" (at 142.24 80.01 90) (show_name no) (do_not_autoplace no) (effects (font (size 1.27 1.27))))
  (property "Value" "130" (at 142.24 82.55 90) (show_name no) (do_not_autoplace no) (effects (font (size 1.27 1.27))))
  (property "Footprint" "Resistor_SMD:R_0603_1608Metric" (at 142.24 88.138 90) (hide yes) (show_name no) (do_not_autoplace no) (effects (font (size 1.27 1.27))))
  (property "Datasheet" "" (at 142.24 86.36 0) (hide yes) (show_name no) (do_not_autoplace no) (effects (font (size 1.27 1.27))))
  (property "Description" "Resistor" (at 142.24 86.36 0) (hide yes) (show_name no) (do_not_autoplace no) (effects (font (size 1.27 1.27))))
  (property "Manufacturer" "Panasonic" (at 142.24 86.36 90) (hide yes) (show_name no) (do_not_autoplace no) (effects (font (size 1.27 1.27))))
  (property "Part Number" "ERJ-3EKF1300V" (at 142.24 86.36 90) (hide yes) (show_name no) (do_not_autoplace no) (effects (font (size 1.27 1.27))))
  (pin "1")
  (pin "2")))
